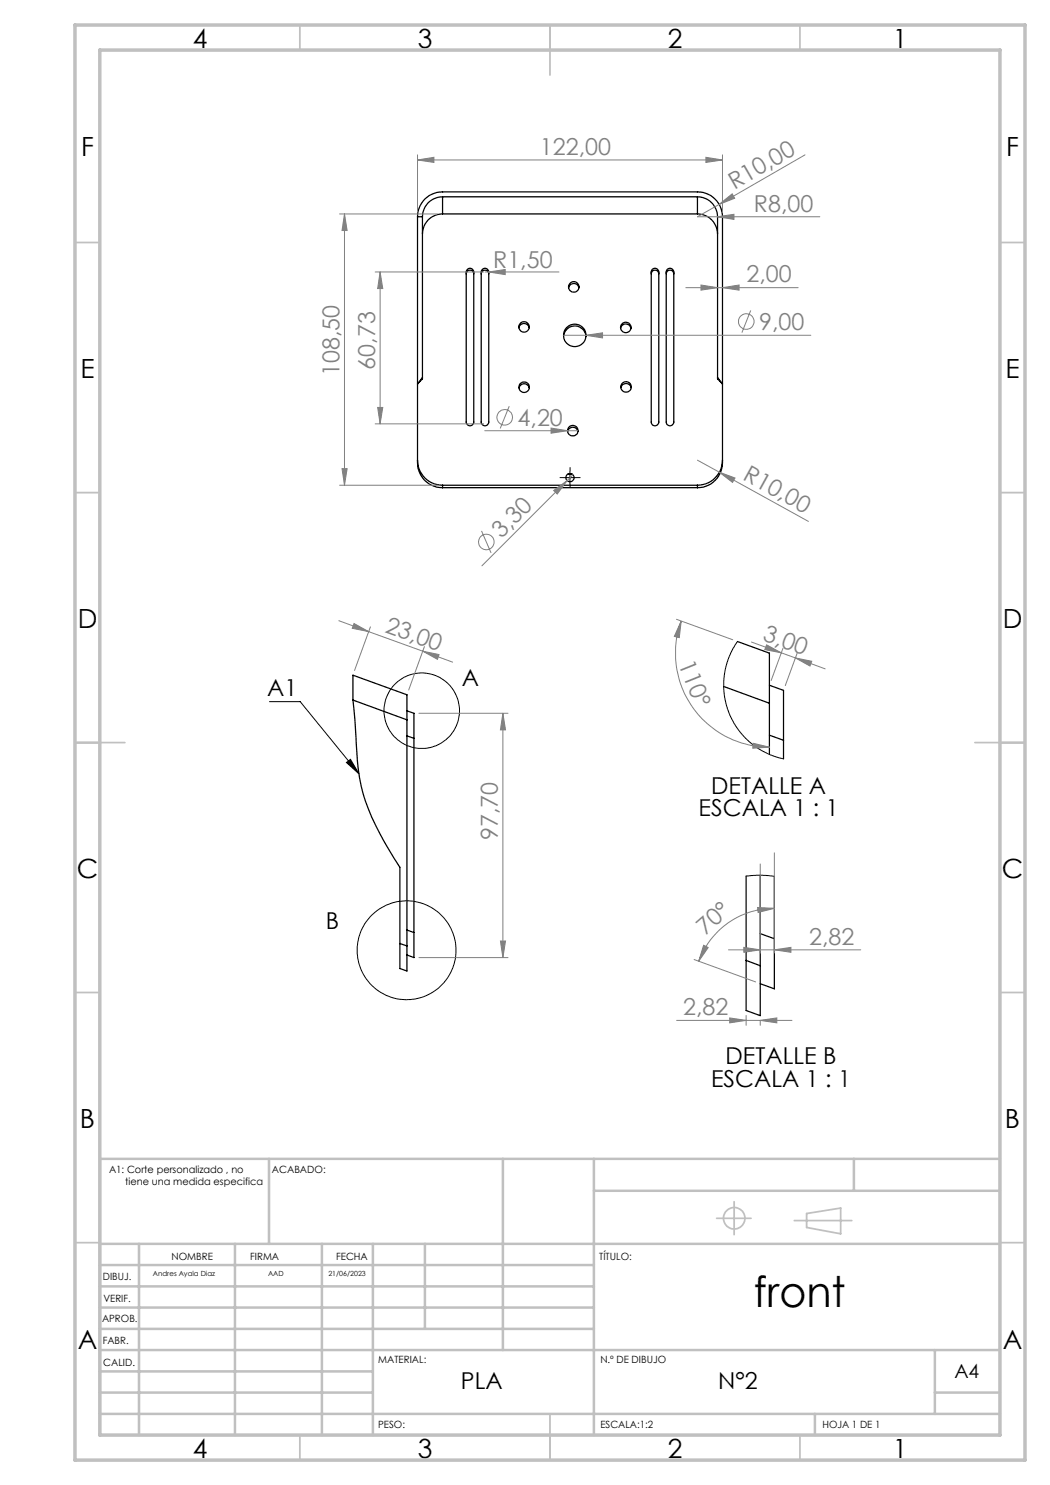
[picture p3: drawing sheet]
<svg xmlns="http://www.w3.org/2000/svg" width="210mm" height="297mm" viewBox="0 0 210 297" stroke-linecap="round" stroke-linejoin="round" font-family="sans-serif">
<g fill="none" stroke="#000" stroke-width=".25">
<path d="M88.5 39.4a4 4 0 0 0-4 4M88.5 39.4h51M88.5 39.4v3.4M139.5 39.4a4 4 0 0 1 4 4M139.5 39.4v3.4M83.5 43.4v33.4M83.5 43.4a4.9 4.9 0 0 1 5-5h51a5 5 0 0 1 5 5M83.5 43.4h1M84.5 43.4v32.1M88.5 42.8a4 4 0 0 0-4 4M88.5 42.8h51M93.2 54.8a.76 .76 0 0 1 .8-.8 .76 .76 0 0 1 .8 .8"/>
<path d="M93.5 53.8a.76 .76 0 0 1 .8-.1 .76 .76 0 0 1 .5 .7v30a.76 .76 0 0 1-.8 .8 .76 .76 0 0 1-.8-.8v-30zM96.2 54.8a.76 .76 0 0 1 .8-.8 .76 .76 0 0 1 .8 .8M96.5 53.8a.76 .76 0 0 1 .8-.1 .76 .76 0 0 1 .5 .7v30a.76 .76 0 0 1-.8 .8 .76 .76 0 0 1-.8-.8v-30zM113.7 57.5a1.05 1.05 0 0 1 1.1-.8 1.05 1.05 0 0 1 1 .8M130.2 54.8a.76 .76 0 0 1 .8-.8 .76 .76 0 0 1 .8 .8M130.5 53.8a.78 .78 0 0 1 .8-.1 .78 .78 0 0 1 .5 .7v30a.76 .76 0 0 1-.8 .8 .76 .76 0 0 1-.8-.8v-30zM133.2 54.8a.76 .76 0 0 1 .8-.8 .76 .76 0 0 1 .8 .8M133.5 53.8a.78 .78 0 0 1 .8-.1 .78 .78 0 0 1 .5 .7v30a.76 .76 0 0 1-.8 .8 .76 .76 0 0 1-.8-.8v-30zM139.5 42.8a4 4 0 0 1 4 4M143.5 43.4v32.1M143.5 43.4h1M144.5 43.4v33.4"/>
<path d="M83.5 76.8v15.8a4.9 4.9 0 0 0 5 4.9M84.5 75.5l-1 1.3M84.5 75.5v.3l-1 1M103.8 65.5a1.04 1.04 0 0 1 1-.8 1.04 1.04 0 0 1 1 .8M103.8 77.6a1.07 1.07 0 0 1 1-.8 1.07 1.07 0 0 1 1.1 .8M112.7 67.2a2.25 2.25 0 0 1 2.3-2 2.25 2.25 0 0 1 2.2 2.1M124.1 65.6a1.04 1.04 0 0 1 1.1-.8 1.04 1.04 0 0 1 1 .8M124.2 77.5a1.05 1.05 0 0 1 1-.8 1.05 1.05 0 0 1 1 .8M143.5 75.5l1 1.3M143.5 75.5v.3l1 1M144.5 76.8v15.8a5 5 0 0 1-5 4.9M83.5 92a5 5 0 0 0 5 5"/>
<path d="M88.5 97v.5M88.5 97h51M88.5 97.5h51M113.5 86.3a1.05 1.05 0 0 1 1-.8 1.05 1.05 0 0 1 1.1 .8M113.5 94.9h1M139.5 97v.5M144.5 92a5.1 5.1 0 0 1-5 5M144.7 137.3l9.2 3.3M147.5 128.3l6.4 2.3v10M153.9 137.1l2.8 1v10M70.6 140v-5l10.8 4v5M70.6 140l.4 3.9a97.9 97.9 0 0 0 1.2 13.4 53.1 53.1 0 0 0 7.8 16.2v15.2"/>
<path d="M70.6 140l10.8 4M81.4 142.2l1.4 .5v5M81.4 144v45.2M81.4 147.2l1.4 .5M82.8 147.7v38.8M153.9 140.6v10.3M153.9 147l2.8 1.1M156.7 148.1v3.7M149.2 175.2v16.9M152 175v18.1M154.9 175.3v12.4M80 188.7v5l1.4 .5v-5"/>
<path d="M80 188.7l1.4 .5M81.4 186l1.4 .5M82.8 186.5v5l-1.4-.5M149.2 192.1v10l2.8 1v-10M149.2 192.1l2.8 1M152 186.7l2.9 1M154.9 187.7v10.1l-2.9-1.1"/>
<circle cx="114.8" cy="57.4" r="1.05"/>
<circle cx="104.8" cy="65.4" r="1.05"/>
<circle cx="104.8" cy="77.4" r="1.05"/>
<circle cx="114.9" cy="67.1" r="2.25"/>
<circle cx="125.2" cy="65.5" r="1.05"/>
<circle cx="125.2" cy="77.4" r="1.05"/>
<circle cx="114" cy="95.5" r=".82"/>
<circle cx="114.6" cy="86.1" r="1.05"/>
</g>
<g fill="none" stroke="#000" stroke-width=".2">
<path d="M112.7 95.5h2.6M114 94.3v2.5M147.5 128.3l-.8 1.2-1.1 2.4-.5 1.9-.3 1.9-.1 2.2 .2 1.6 .4 1.6 .6 1.9 1.7 2.9 2.5 2.7 1.7 1.2 2 1 2.9 1M53.9 140.3h6.1l11.8 14.5M69.3 152.5l.8-.6 1.7 2.9zM149.2 175.2l3.4-.2 2.3 .3"/>
<circle cx="84.3" cy="142.1" r="7.6"/>
<circle cx="81.3" cy="190.1" r="9.9"/>
</g>
<g fill="none" stroke="#808080" stroke-width=".2">
<path d="M83.5 32l3.3-.5v1zM83.5 31v11.4M83.5 32h61M141.2 31.5l3.3 .5-3.3 .5zM144.5 31v11.4M161 31l-17.2 9.9M67.9 42.8h19.6M68.9 42.8v54.2M68.9 42.8l.5 3.3h-1zM75 54.4h21.7M76 54.4l.6 3.3h-1.1zM76 54.4v30.4"/>
<path d="M97 54.4h14.8M97.8 54.4l3.2-.5v1zM137.2 57.5h22.4M140.2 57l3.3 .5-3.3 .5zM143.5 43.4l3.3-.5v1zM143.8 40.9l2.6-2.1 .5 .8zM143.8 40.9l-4.3 2.5h24.5M144.5 57.5l3.3-.5v1zM112.7 67.1h49.5M117.2 67.1l3.3-.5v1zM150.1 62.1l-1.7 4.4M67.9 97h19.6"/>
<path d="M68.4 93.7h1l-.5 3.3zM75 84.8h21.7M75.5 81.5h1.1l-.6 3.3zM96.9 86.1h18.7M101.8 81.2l-1.8 4.5M110.2 85.6l3.3 .5-3.3 .5zM110.7 98.1l2.7-2-2 2.7zM114.6 95l-18.2 18.2M139.5 92l4.4 2.4M143.9 94.4l3.1 1.2-.5 .9zM143.9 94.4l17.8 9.9M96.3 106.2l1.9 4.4"/>
<path d="M67.8 124.1l5.9 2.2M70.8 124.7l2.9 1.6-3.3-.6zM73.7 126.3l10.9 3.9M74.1 125.4l-3.2 8.7M84.6 130.2l3.2 .7-.3 1zM84.6 130.2l5.9 2.2M84.9 129.3l-3.2 8.7M135.3 123.9l11.2 4M136.2 124.2l-.3 3.3-1-.2zM136.2 124.2a18.8 18.8 0 0 0 17.7 25.2M150.3 128.4l8.8 3.2M153.3 129l2.9 1.6-3.2-.7z"/>
<path d="M156.6 129.6l-2.4 6.5M159.1 131.6l3.2 .7-.3 .9zM159.1 131.6l5.9 2.2M159.4 130.7l-2.3 6.4M83.8 142.7h17.8M100.6 142.7v48.8M100.6 142.7l.5 3.3h-1zM150.6 148.7l3.3 .7-3.3 .2zM152 172.8v17.8M154.9 170.6v20M83.8 191.5h17.8M100.1 188.2h1l-.5 3.3z"/>
<path d="M138.8 191.9l12.3 4.5M140.7 189.1l.9 .4-1.9 2.8zM145.7 190h26.5M148.8 189.5l3.2 .5-3.2 .5zM151.5 181.5l3.4 .2-3.3 .8zM154.9 190l3.3-.5v1zM154.9 181.7a16 16 0 0 0-15.2 10.6M135.3 204.1h23.1M145.9 203.6l3.3 .5-3.3 .5zM149.2 203.1v2M152 204.1l3.4-.5v1zM152 204.1v1"/>
<circle cx="149.3" cy="64.3" r="1.55"/>
<circle cx="101" cy="83.5" r="1.56"/>
<circle cx="97.3" cy="108.4" r="1.55"/>
</g>
<g fill="none" stroke="#c0c0c0" stroke-width=".35">
<path d="M60 5v5M110 5v10M160 5v5M15 48.5h5M200 48.5h5M15 98.5h5M200 98.5h5M15 148.5h10M195 148.5h10M15 198.5h5M200 198.5h5M15 248.5h5"/>
<path d="M143.3 243.7h6.9M146.8 240.3v6.6M158.9 244.1h11.5M161.3 242.7l6.8-1.1v5.2l-6.8-1.3zM200 248.5h5M60 287v5M110 282.8v9.2M160 287v5"/>
<circle cx="146.9" cy="243.7" r="2.15"/>
</g>
<path d="M112.8 95.5h-.9M114 94.3v-.9M114 96.8v.8M115.3 95.5h.8" fill="none" stroke="#000" stroke-width=".2" stroke-dasharray="15.2 1.3 1.3 1.3" stroke-linecap="butt"/>
<g fill="none" stroke="#c0c0c0" stroke-width=".5">
<path d="M53.8 231.8v17M100.6 231.8v38.2M118.8 231.8v55.2M118.8 238.2h81.2M170.8 231.8v6.4M200 231.8h-180v55.2M20 248.8h180M20 257.3h98.8M20 253h98.8M27.8 248.8v38.2M47 248.8v38.2M64.4 248.8v38.2"/>
<path d="M74.6 248.8v38.2M85 248.8v17M20 265.8h98.8M20 261.5h98.8M20 278.5h54.6M20 274.3h54.6M20 270h180M187 278.5h13M187 270v12.8M20 282.8h180M163 282.8v4.2"/>
</g>
<path d="M15 5h190v287h-190zM20 10h180v277h-180z" fill="none" stroke="#c0c0c0" stroke-width=".7"/>
<path d="M69.3 152.5l.8-.6 1.7 2.9z" fill="#000"/>
<g fill="#808080">
<path d="M110.2 85.6l3.3 .5-3.3 .5z"/>
<path d="M97.8 54.4l3.2-.5v1z"/>
<path d="M143.5 43.4l3.3-.5v1z"/>
<path d="M143.8 40.9l2.6-2.1 .5 .8z"/>
<path d="M110.7 98.1l2.7-2-2 2.7z"/>
<path d="M143.9 94.4l3.1 1.2-.5 .9z"/>
<path d="M117.2 67.1l3.3-.5v1z"/>
<path d="M159.1 131.6l3.2 .7-.3 .9zM153.3 129l2.9 1.6-3.2-.7z"/>
<path d="M145.9 203.6l3.3 .5-3.3 .5zM152 204.1l3.4-.5v1zM148.8 189.5l3.2 .5-3.2 .5zM154.9 190l3.3-.5v1z"/>
<path d="M151.5 181.5l3.4 .2-3.3 .8zM140.7 189.1l.9 .4-1.9 2.8z"/>
<path d="M75.5 81.5h1.1l-.6 3.3zM76 54.4l.6 3.3h-1.1z"/>
<path d="M68.9 42.8l.5 3.3h-1zM68.4 93.7h1l-.5 3.3zM100.6 142.7l.5 3.3h-1zM100.1 188.2h1l-.5 3.3z"/>
<path d="M136.2 124.2l-.3 3.3-1-.2zM150.6 148.7l3.3 .7-3.3 .2z"/>
<path d="M70.8 124.7l2.9 1.6-3.3-.6zM84.6 130.2l3.2 .7-.3 1z"/>
<path d="M83.5 32l3.3-.5v1zM141.2 31.5l3.3 .5-3.3 .5zM140.2 57l3.3 .5-3.3 .5zM144.5 57.5l3.3-.5v1z"/>
</g>
<text font-size="8.5" x="150.8" y="261.4">front</text>
<g font-size="5.3">
<text x="38.5" y="9.5">4</text>
<text x="83.5" y="9.5">3</text>
<text x="133.6" y="9.5">2</text>
<text x="178.6" y="9.5">1</text>
<text x="16.2" y="31.3">F</text>
<text x="201.2" y="31.3">F</text>
<text x="16.1" y="75.5">E</text>
<text x="201.1" y="75.5">E</text>
<text x="15.5" y="125.5">D</text>
<text x="200.5" y="125.5">D</text>
<text x="15.4" y="175.5">C</text>
<text x="200.4" y="175.5">C</text>
<text x="16" y="225.5">B</text>
<text x="201" y="225.5">B</text>
<text x="15.5" y="269.8">A</text>
<text x="200.5" y="269.8">A</text>
<text x="38.5" y="291.5">4</text>
<text x="83.5" y="291.5">3</text>
<text x="133.6" y="291.5">2</text>
<text x="178.6" y="291.5">1</text>
</g>
<g font-size="4.7" fill="#808080">
<text x="108" y="30.9">122,00</text>
<text x="146.9" y="38" transform="rotate(-30 146.9 38)">R10,00</text>
<text x="150.8" y="42.4">R8,00</text>
<text x="98.6" y="53.5">R1,50</text>
<text x="149.3" y="56.5">2,00</text>
<text x="151.8" y="66">9,00</text>
<text x="67.9" y="75.2" transform="rotate(-90 67.9 75.2)">108,50</text>
<text x="75" y="73.9" transform="rotate(-90 75 73.9)">60,73</text>
<text x="103.5" y="85.2">4,20</text>
<text x="148.4" y="95.8" transform="rotate(29 148.4 95.8)">R10,00</text>
<text x="100.3" y="107.8" transform="rotate(-45 100.3 107.8)">3,30</text>
<text x="76.8" y="126.3" transform="rotate(20 76.8 126.3)">23,00</text>
<text x="152.4" y="128.1" transform="rotate(20 152.4 128.1)">3,00</text>
<text x="135.6" y="132.8" transform="rotate(68 135.6 132.8)">110°</text>
<text x="99.6" y="168" transform="rotate(-90 99.6 168)">97,70</text>
<text x="141" y="187.1" transform="rotate(-41 141 187.1)">70°</text>
<text x="161.8" y="188.9">2,82</text>
<text x="136.6" y="203">2,82</text>
</g>
<g font-size="4.7">
<text x="92.4" y="137.2">A</text>
<text x="53.4" y="139.3">A1</text>
<text x="142.3" y="158.7">DETALLE A</text>
<text x="139.7" y="163.3">ESCALA 1 : 1</text>
<text x="65.2" y="185.7">B</text>
<text x="145.1" y="212.8">DETALLE B</text>
<text x="142.2" y="217.4">ESCALA 1 : 1</text>
<text x="92.2" y="277.9">PLA</text>
<text x="143.6" y="277.9">N°2</text>
</g>
<text font-size="3.9" x="190.9" y="275.5">A4</text>
<g font-size="2">
<text x="21.8" y="234.6">A1: Corte personalizado , no</text>
<text x="25.1" y="237.1">tiene una medida especifica</text>
<text x="54.4" y="234.6">ACABADO:</text>
<text x="34.3" y="252">NOMBRE</text>
<text x="50" y="251.9">FIRMA</text>
<text x="67.2" y="251.9">FECHA</text>
<text x="119.9" y="251.9">TÍTULO:</text>
<text x="20.6" y="256.1">DIBUJ.</text>
<text x="20.7" y="260.3">VERIF.</text>
<text x="20.4" y="264.4">APROB.</text>
<text x="20.5" y="268.8">FABR.</text>
<text x="20.7" y="273.1">CALID.</text>
<text x="75.6" y="272.5">MATERIAL:</text>
<text x="120.1" y="272.5">N.º DE DIBUJO</text>
<text x="75.6" y="285.5">PESO:</text>
<text x="120.1" y="285.6">ESCALA:1:2</text>
<text x="164.5" y="285.6">HOJA 1 DE 1</text>
</g>
<g font-size="1.4">
<text x="30.6" y="255.2">Andres Ayala Diaz</text>
<text x="53.6" y="255.2">AAD</text>
<text x="65.7" y="255.2">21/06/2023</text>
</g>
</svg>
